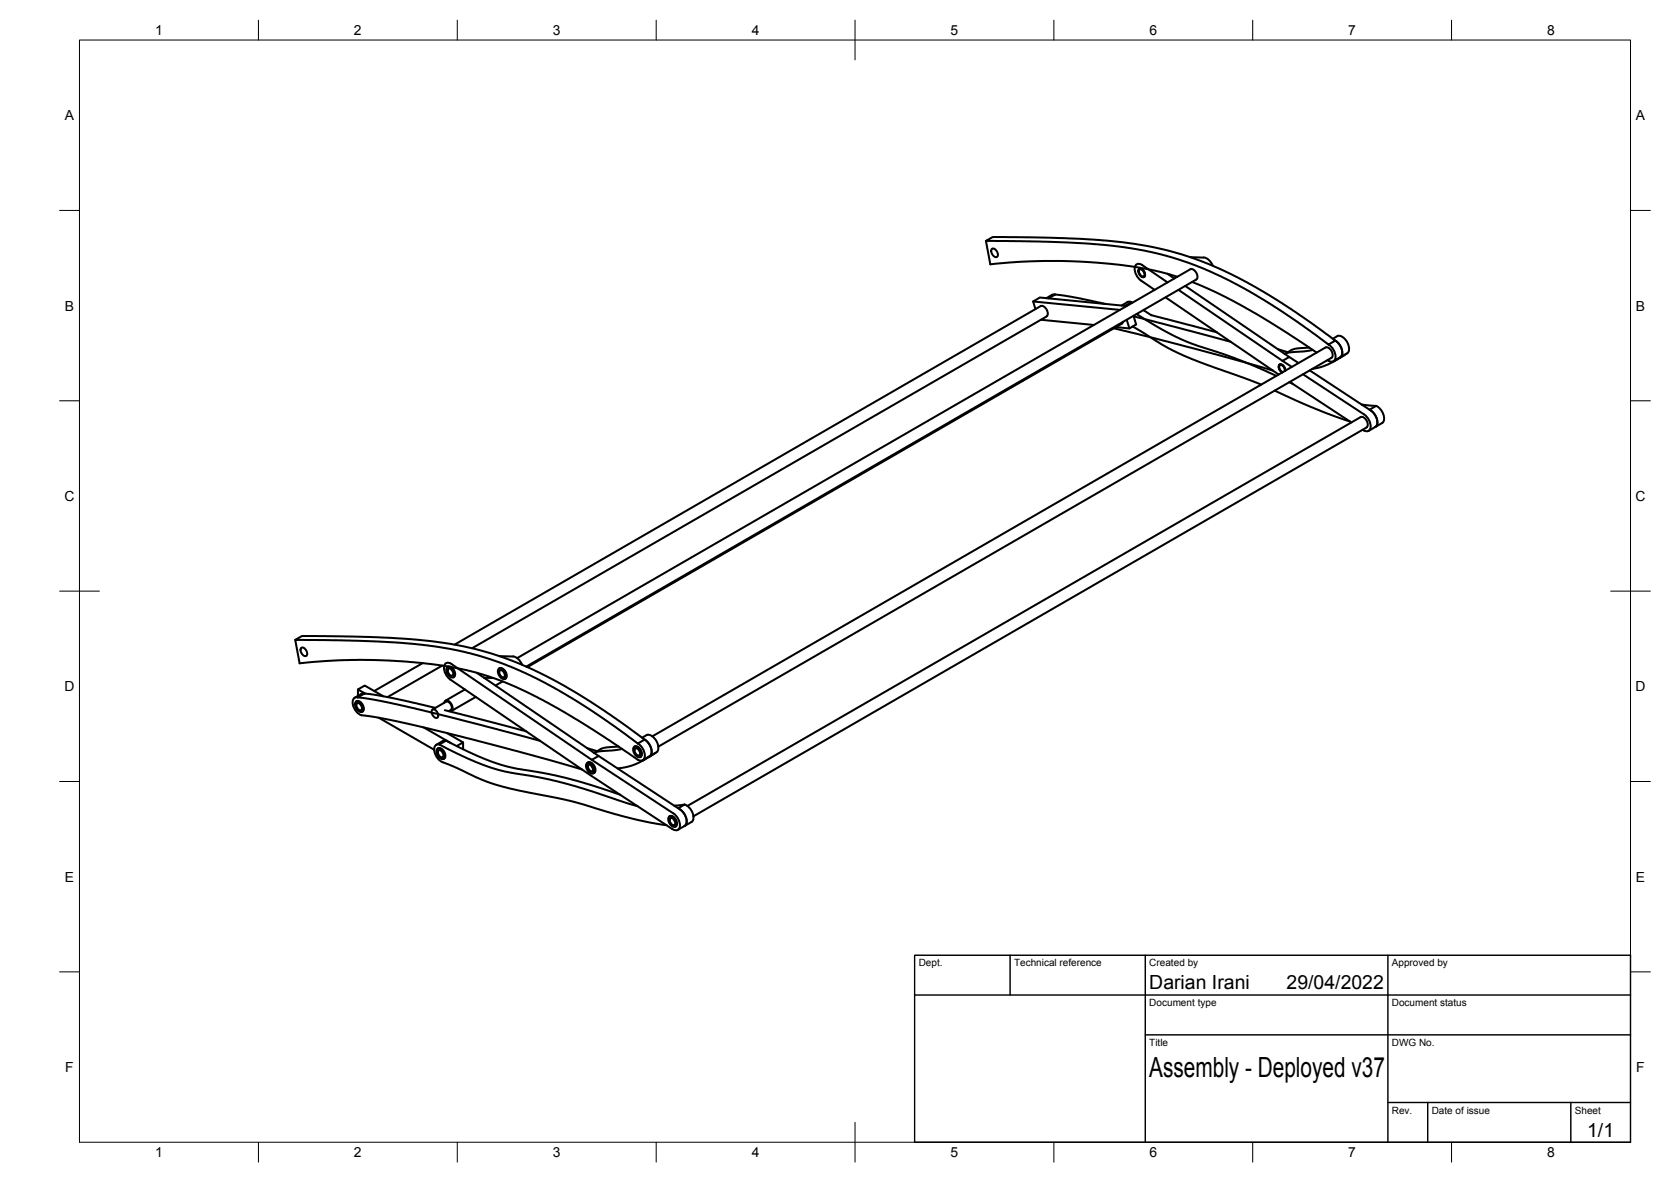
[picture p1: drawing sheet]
<svg xmlns="http://www.w3.org/2000/svg" width="420mm" height="297mm" viewBox="0 0 420 297" stroke-linecap="round" stroke-linejoin="round" font-family="sans-serif">
<!-- layer: Visible -->
<g fill="none" stroke="#000" stroke-width=".51">
<path d="M247.9 60.5a4.9 4.9 0 0 1 3.8-.9l20.6 .5 9.8 .8 5.7 .8a94.2 94.2 0 0 1 35.6 15.2l6.1 4.1 6.2 4.6-1.7 1-9.3-6.7-8.7-5.6-7.9-4.3-7.6-3.3a94.9 94.9 0 0 0-31.1-5.7l-8.2-.3zM247.9 60.5l1.1 5.9 6.7-.6 6.7-.2 11.9 .3 6.6 .6 4.9 .6 6.1 1.3 4.1 1.1M249.5 62.5a1.38 1.38 0 0 1 1.2 2.1 1.38 1.38 0 0 1-1.2-2.1zM259.8 75.8l21.8 2.1M263.2 79.5a1.73 1.73 0 0 0-1.5-2.6l-147.4 85.1M263.2 79.5l-144.5 83.4M263.6 75l1.7-1h.4l5 .8 7.1 1.6M264.5 74.1l-1.4 .8M265.3 74l-.7 .1M283.3 76.9l-21.8-2.1-1.7 1 .5 1.9M283.5 75.9l-1.5 .9M283.5 75.9h1"/>
<path d="M284.5 75.9l-1.6 1M284.5 75.9l.2 .2M285 79.4l.7 2.1-1.7 1-.7-2.1M285.1 79.5l24.4 6.4M285.8 78.9l5.1 3.1 5.8 3.1 4.2 1.7 9.6 3.2 10.4 4.5M286.5 67.5a1.38 1.38 0 0 1 1.2 2.1 1.38 1.38 0 0 1-1.2-2.1zM286.6 67.7a1.16 1.16 0 0 1 1 1.7 1.16 1.16 0 0 1-1-1.7zM287.5 77.9l.8 .5a6.4 6.4 0 0 0 3.3 1.3l14.4 3.8M293.1 74.7l28.4 19.4M293.5 68.8l1.8 1.2M293.6 71l-6.4-4.4a1.17 1.17 0 0 0-1.5-.1 1.17 1.17 0 0 0-.4 1.4 4 4 0 0 0 1.6 2.6l3.4 2.3M296.3 72.8l26.2 17.9"/>
<path d="M298 71.9l26.2 17.8M299.3 64.6l3.4 .1M299.3 67.7l-169.3 97.7M299.3 67.7a1.73 1.73 0 0 1 1.5 2.5l-168.5 97.3M299.7 70.9l7.5 3.3 7.4 4 9 5.4 7.5 5M302.7 64.7a3.1 3.1 0 0 1 2.2 2.1M261.7 80.4l13.3 1.3M280.1 82.5l22.7 5.8 17.2 4.8M280.6 82.2l3.4 .3M282.4 80.9l-.3 .4-149.5 86.3M284.8 82l7.8 4.8 5.2 2.6 19.3 7.3M320.5 98.2l9 4 10 3.7"/>
<path d="M321.3 87.8l2.5 .7M322.5 90.7l1.7-1 2.3 1.5M322.5 90.7l2.3 1.5M323 93.2a1.23 1.23 0 0 0-1.1-1.4 1.23 1.23 0 0 0 .6 1.7M323.2 93.1a1.44 1.44 0 0 0-1.4-1.5 1.44 1.44 0 0 0 .6 2M324.2 96l.8 .4M324.3 96l15.5 10.2M327.6 94.1l15.4 10a3.3 3.3 0 0 1 1.3 4 1.25 1.25 0 0 1-1.7-.1M329.2 87.3l-3.7 .4-2.5 1.2 1.3-.3 3.7-.3 2.1-.4M329.3 93.1l15.4 10.1a3.4 3.4 0 0 1 1.4 3.9l-.3 .2M334 86.6a3.4 3.4 0 0 1 1.6 3.9 1.16 1.16 0 0 1-1.8 0M334.8 89.9a1.73 1.73 0 0 0-1.5-2.6l-169.3 97.7"/>
<path d="M334.8 89.9l-169.3 97.7M335.1 85.1l1.2-.7a3.1 3.1 0 0 1 2.9 3.3l-.2 .9-2 1.2M335.7 85.6a3.4 3.4 0 0 1 1.6 4l-.3 .2M336.7 90l-2.8 1.6-2.3 .8-1.7 .3M337 89.8l-1.7 1M338.4 89l-3.1 1.9M342.1 104.8l-169.3 97.8M342.1 104.8a1.73 1.73 0 0 1 1.5 2.6l-169.3 97.8M342.3 101.6l3.7 .4-1.6 1M345.8 107.3l-1.7 1M346 102a3.4 3.4 0 0 1 1.8 4.1l-.3 .2M347.5 106.3l-1.7 1"/>
<path d="M74.2 160.8a4.9 4.9 0 0 1 3.9-1l20.6 .5 9.8 .8 5.6 .9a94.2 94.2 0 0 1 35.7 15.2l5.1 3.4 7.2 5.3-1.7 .9-9.8-7-8.3-5.3-7.8-4.2-7.7-3.4a94.9 94.9 0 0 0-31-5.6l-10-.4zM74.2 160.8l1.1 5.9 9.5-.7 9.5-.1 9.9 .5 8.5 1.1M75.8 162.8a1.38 1.38 0 0 1 1.2 2 1.38 1.38 0 0 1-1.2-2zM89.5 176.4a1.29 1.29 0 0 1 1.7 1 .9 .9 0 0 1 .2 .9 .9 .9 0 0 1-.8 .6 1.95 1.95 0 0 1-1.1-2.5zM89.5 176.3a1.56 1.56 0 0 1 2 1.6 .81 .81 0 0 1-.5 1M89.8 176.7a1.16 1.16 0 0 1 1 1.8 1.16 1.16 0 0 1-1-1.8zM89.9 175.3l1.7-1 1.4 .1 5.9 1.1 10.6 2.4M89.9 175.3l5.6 .8 10 2.2 30.3 7.9M89.9 175.2a1.22 1.22 0 0 0-1.2 .6 1.22 1.22 0 0 0 0 1.3 3.2 3.2 0 0 0 2.5 2.7l8.1 1.4 13.1 3 20.1 5.2 13.9 4M90 174.9v-1.6l1.7-1 4.7 2.7M90 173.3l1.8 1M91.7 174.3l-.8 .1-1.7 1"/>
<path d="M106.3 166.7l-12.2 7M108.8 178.3l3.4-2a1.38 1.38 0 0 1 1.2 2.1l-.6 .3M108.8 178.3a1.38 1.38 0 0 1 1.2 2.1 1.38 1.38 0 0 1-1.2-2.1zM111.2 167.3l-13.7 7.9M111.7 176.6l.1-.4a1.23 1.23 0 0 1 1.8 .9 1.1 1.1 0 0 1-.3 1.6h-.4M111.8 178.5l20.5 5.3M112.4 167.7a1.29 1.29 0 0 1 1.7 1 .9 .9 0 0 1 .3 .9 .9 .9 0 0 1-.8 .7 1.95 1.95 0 0 1-1.2-2.6zM112.5 167.6a1.53 1.53 0 0 1 1.9 1.6l-.3 .9M112.8 168a1.16 1.16 0 0 1 1 1.8 1.16 1.16 0 0 1-1-1.8zM113.4 167.6l5 1.1 4.4 1.3 5.3 1.9 5.1 2.4 6.9 3.6 6.2 3.7 13.6 9a1.27 1.27 0 0 0 1.7 .4 1.27 1.27 0 0 0 .5-1.7 4 4 0 0 0-1.7-2.5M114.2 170.1l-.2 .1M116.9 173.3l-4.9 2.8"/>
<path d="M119.6 175.1l-6.1 3.6M119.9 169.1l30.6 20.9M121.7 170.3l2.4 .1M122 170.3l-.2 .1M125.4 168.1a1.29 1.29 0 0 1 1.7 1 .9 .9 0 0 1 .2 .9 .9 .9 0 0 1-.7 .7 1.95 1.95 0 0 1-1.2-2.6zM125.6 164.9l3.4 .1M125.6 167.9l-.1 .1M125.6 167.9a1.73 1.73 0 0 1 1.5 2.6l-.1 .1M125.7 168.4a1.16 1.16 0 0 1 1 1.8 1.16 1.16 0 0 1-1-1.8zM126.4 171.2l-1.8 1.1M129 165a3.1 3.1 0 0 1 2.3 2M95.2 180.4l14 8"/>
<path d="M106.5 182.8l6.9 4M109.9 188.2a1.29 1.29 0 0 1 1.7 1 .9 .9 0 0 1 .3 .9 .9 .9 0 0 1-.8 .7 1.95 1.95 0 0 1-1.2-2.6zM110 188.1a1.56 1.56 0 0 1 2 1.6 .79 .79 0 0 1-.5 1M110.3 188.5a1.16 1.16 0 0 1 1 1.8 1.16 1.16 0 0 1-1-1.8zM110.5 187.1a1.2 1.2 0 0 0-1.2 .5 1.2 1.2 0 0 0-.1 1.3 3.7 3.7 0 0 0 2.2 2.7M111.4 191.6l3.4 1.4 6.2 2.9 4.3 1.5 5.4 1.3 12.7 2.6 14.8 4.2 5.8 1.3 3.6 .6M112.2 186.1l-.8 .1-1.7 1M112.4 184.2l4 2.4M114.8 187.5l1.6-.9v1.7M147.5 191.8a1.29 1.29 0 0 1 1.7 1 .9 .9 0 0 1 .3 1 .9 .9 0 0 1-.8 .6 1.95 1.95 0 0 1-1.2-2.6zM147.7 188l2.4 .8M147.8 191.7a1.53 1.53 0 0 1 1.9 1.6l-.3 .9"/>
<path d="M147.8 191.7l-.2 .1M147.8 191.7a1.73 1.73 0 0 1 1.5 2.6M147.9 192.2a1.16 1.16 0 0 1 1 1.7 1.16 1.16 0 0 1-1-1.7zM148 192.2a1.24 1.24 0 0 0 1 1.7M148.8 191l20.5 13.4M149.4 194.2l-.3 .2M155.5 187.6l-3.7 .3-2.4 1.3 1.3-.4 3.4-.2 2.3-.4M155.9 199.7l-7.3-2.4-6.6-1.9-5.8-1.2-6.8-1.1-3.4-.9-5.9-2.2-7.9-3.9-1.7 1 7.5 3.7 5.7 2.2 3.1 .9 8.9 1.5 6.1 1.4 5.6 1.6 12.9 4.2M159.4 187.7a1.29 1.29 0 0 1 1.7 1 .9 .9 0 0 1 .3 1 .9 .9 0 0 1-.8 .6 1.95 1.95 0 0 1-1.2-2.6zM159.5 187.7a1.53 1.53 0 0 1 1.9 1.6l-.3 .9M159.7 188.1a1.16 1.16 0 0 1 1 1.7 1.16 1.16 0 0 1-1-1.7zM161.1 190.2l-.1 .1"/>
<path d="M161.4 185.4l1.3-.7a3.1 3.1 0 0 1 2.9 3.3l-.3 .8-2 1.3M162.1 185.8a3.4 3.4 0 0 1 1.5 4l-.3 .3M163 190.2l-1.7 1.1-2.2 1-3.8 .8M163.3 190.1l-1.7 1M164.7 189.3l-3.1 1.8M168.2 205.2a1.29 1.29 0 0 1 1.7 1 .9 .9 0 0 1 .3 1 .9 .9 0 0 1-.8 .6 1.95 1.95 0 0 1-1.2-2.6zM168.4 205.1l-.1 .1M168.4 205.1a1.73 1.73 0 0 1 1.5 2.6M168.6 205.6a1.16 1.16 0 0 1 1 1.7 1.16 1.16 0 0 1-1-1.7zM169.3 204.4a3.3 3.3 0 0 1 1.4 4 1.18 1.18 0 0 1-1.6-.1M169.5 202.5l2.6-.3-1.6 .9M169.9 207.7l-.1 .1"/>
<path d="M171 203.4l-20.5-13.4-1.7 1-35.2-24.1a1.17 1.17 0 0 0-1.6-.2 1.17 1.17 0 0 0-.3 1.5 4.1 4.1 0 0 0 1.5 2.6l35.3 24.1 20.6 13.5M171 203.4a3.4 3.4 0 0 1 1.4 3.9l-.3 .3M172.1 202.2a3.4 3.4 0 0 1 2 4.1l-3.7 2.2"/>
</g>
<!-- layer: Border -->
<g fill="none" stroke="#000" stroke-width=".25">
<path d="M20 10.1h390v276.9h-390zM65 5.1v5M115 5.1v5M165 5.1v5M215 5.1v10M265 5.1v5M315 5.1v5M365 5.1v5M15 52.9h5M410 52.9h5M15 100.7h5M410 100.7h5"/>
<path d="M15 148.6h10M405 148.6h10M15 196.4h5M410 196.4h5M15 244.2h5M410 244.2h5M65 287v5M115 287v5M165 287v5M215 282.1v9.9M265 287v5M315 287v5"/>
<path d="M365 287v5"/>
</g>
<!-- layer: TitleBlock -->
<path d="M230 240.1h180v46.9h-180zM230 250h180M254 240.1v9.9M288 240.1v46.9M349 240.1v46.9M288 260.1h122M349 277.1h61M359 277.1v9.9M395 277.1v9.9" fill="none" stroke="#000" stroke-width=".36"/>
<text font-size="7" x="289" y="270.6">Assembly - Deployed v37</text>
<g font-size="4.9">
<text x="289" y="248.5">Darian Irani</text>
<text x="323.5" y="248.5">29/04/2022</text>
<text x="399.1" y="285.7">1/1</text>
</g>
<g font-size="3.5">
<text x="39" y="8.8">1</text>
<text x="89" y="8.8">2</text>
<text x="139" y="8.8">3</text>
<text x="189" y="8.8">4</text>
<text x="239" y="8.8">5</text>
<text x="289" y="8.8">6</text>
<text x="339" y="8.8">7</text>
<text x="389" y="8.8">8</text>
<text x="16.3" y="30.2">A</text>
<text x="411.3" y="30.2">A</text>
<text x="16.3" y="78">B</text>
<text x="411.3" y="78">B</text>
<text x="16.2" y="125.9">C</text>
<text x="411.2" y="125.9">C</text>
<text x="16.2" y="173.7">D</text>
<text x="411.2" y="173.7">D</text>
<text x="16.3" y="221.6">E</text>
<text x="411.3" y="221.6">E</text>
<text x="16.4" y="269.4">F</text>
<text x="411.4" y="269.4">F</text>
<text x="39" y="290.8">1</text>
<text x="89" y="290.8">2</text>
<text x="139" y="290.8">3</text>
<text x="189" y="290.8">4</text>
<text x="239" y="290.8">5</text>
<text x="289" y="290.8">6</text>
<text x="339" y="290.8">7</text>
<text x="389" y="290.8">8</text>
</g>
<g font-size="2.5">
<text x="231" y="242.9">Dept.</text>
<text x="255" y="242.9">Technical reference</text>
<text x="289" y="242.9">Created by</text>
<text x="350" y="242.9">Approved by</text>
<text x="289" y="252.8">Document type</text>
<text x="350" y="252.8">Document status</text>
<text x="289" y="262.9">Title</text>
<text x="350" y="262.9">DWG No.</text>
<text x="350" y="279.9">Rev.</text>
<text x="360" y="279.9">Date of issue</text>
<text x="396" y="279.9">Sheet</text>
</g>
</svg>
